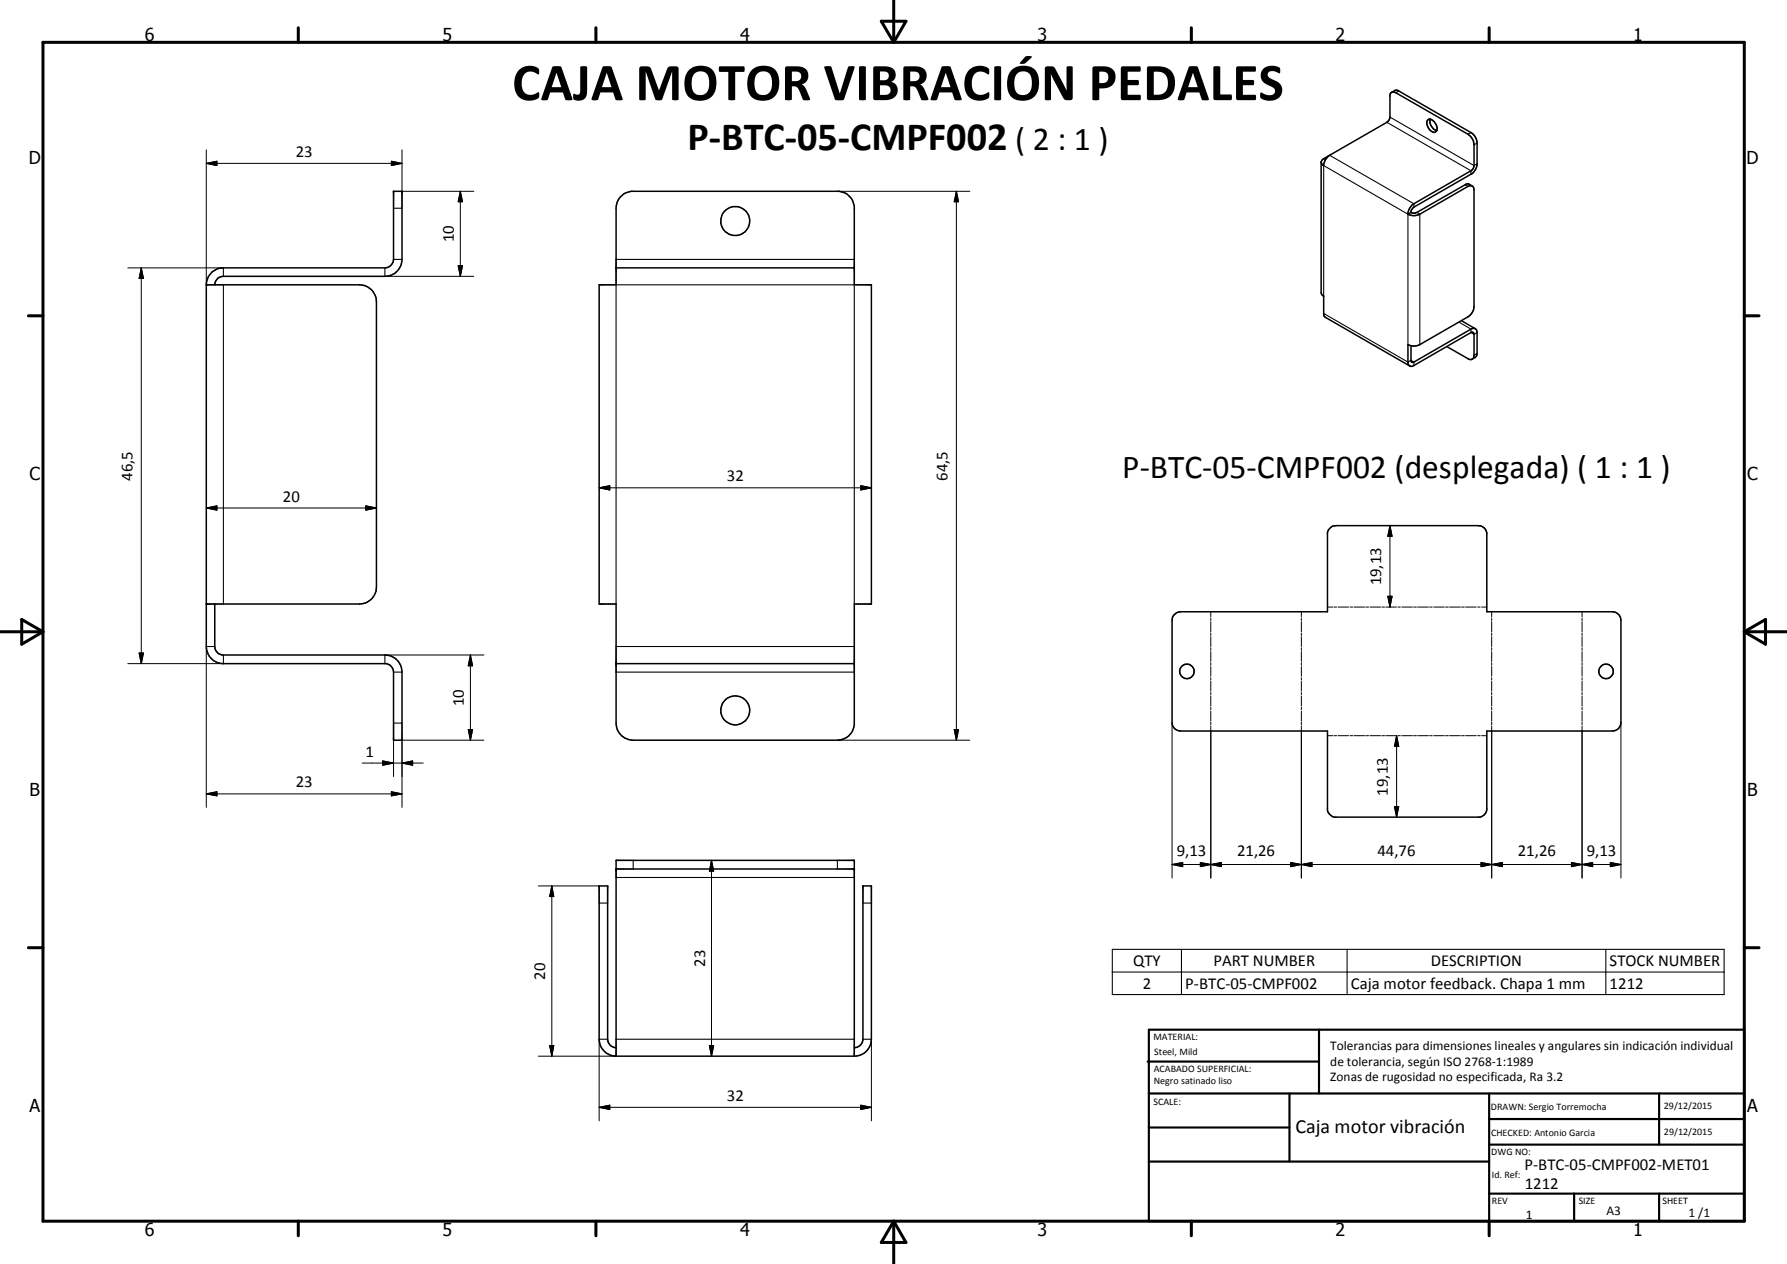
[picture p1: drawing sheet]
<svg xmlns="http://www.w3.org/2000/svg" width="420mm" height="297mm" viewBox="0 0 420 297" stroke-linecap="round" stroke-linejoin="round" font-family="sans-serif">
<g fill="none" stroke="#000" stroke-width=".35">
<path d="M310.6 38.2l.6 .7 .4-1.2 .8-1.1 14-8.1 .4-1v-5.1a.82 .82 0 0 1 .5-.8 .82 .82 0 0 1 .9 .2l16.9 9.7a3.2 3.2 0 0 1 1.5 2.5v4.9l-.2 .6-.4 .5-13.6 7.9a3.1 3.1 0 0 0-1.4 2.4M312.5 36.6l-1.5 .9-.4 .5v30.7l.1 .4 .5 .5 .2 4.7 20 11.7M327.2 21.7l.9-.5 .6 .1 17.7 10.2 .7 1.2 .2 .9v4.9a3 3 0 0 1-1.4 2.4l-13.5 7.8-.5 .6-.1 .6M335.7 28.2l.3-.2a2.08 2.08 0 0 1 1.6 2.9 1.24 1.24 0 0 1-1.7-.8 1.67 1.67 0 0 1-.2-1.9zM336.2 28a2.36 2.36 0 0 0 1.6 2.6M145.9 46.3l1.1-.9 1.4-.4h48.9a4.1 4.1 0 0 1 3.6 3.4v18.5h4v75h-4v28.5a4 4 0 0 1-4 3.5h-48a4 4 0 0 1-4-4v-28h-4v-75h4v-18l.2-1.4zM331 50.3a3 3 0 0 0 2.8 0l11.3-6.5a.88 .88 0 0 1 1-.1 .88 .88 0 0 1 .5 .9v27.4a3 3 0 0 1-1.5 2.5l-11.3 6.5a3 3 0 0 1-2.8 0v4.3a.86 .86 0 0 0 1.4 .6l13.7-7.8h.3l.2 .5-.1 5.4a.85 .85 0 0 1-1.4 .3l-4.9-2.9M331.8 49.9l-.8 .4M346.1 43.7l-.8-.5-.6 .1-11.5 6.6-.4 .2-1-.2M48.5 66.9h36a4 4 0 0 1 4 4.1v66.9a4 4 0 0 1-4 4h-36M48.5 66.9a4 4 0 0 1 4-4h38a2.07 2.07 0 0 0 2-1.9v-16h2v16a4 4 0 0 1-4 3.9h-38a2 2 0 0 0-2 2M48.5 66.9v85a4 4 0 0 0 4 4.1h38.4a2.09 2.09 0 0 1 1.6 1.9v16h2v-16a4 4 0 0 0-4-4h-38.4l-.3-.1a2 2 0 0 1-1.3-1.9v-10"/>
<path d="M144.9 62.9h56M343.6 75.4l3.3 1.9M331.8 81.3v3.5l.3 .4 13.8-7.9a.88 .88 0 0 1 .9-.1 .88 .88 0 0 1 .5 .9l-.1 5.2-.3 .7-.8 .4M144.9 156h56M276 144.5a2.04 2.04 0 0 1 1.6-.7h34.5v-18.6a2.07 2.07 0 0 1 2-1.7h33.5a2.04 2.04 0 0 1 2 1.7v18.6h29.5a2.03 2.03 0 0 1 2 2v24a2 2 0 0 1-2 2h-29.5v18.6a2.05 2.05 0 0 1-1.7 1.6l-34.5-.1-1-.8-.3-.7v-18.6h-34.5a2 2 0 0 1-2-2v-24l.1-.7zM144.9 204.2h56M144.9 246.2a2 2 0 0 1-2-2v-36h-2v36a4 4 0 0 0 4 4M144.9 248.2v-46h56v46M144.9 248.2h56M200.9 246.2a2.07 2.07 0 0 0 2-2v-36h2v36a4 4 0 0 1-4 4"/>
<circle cx="172.9" cy="51.9" r="3.4"/>
<circle cx="279.1" cy="157.8" r="1.7"/>
<circle cx="377.6" cy="157.8" r="1.69"/>
<circle cx="172.9" cy="166.9" r="3.4"/>
</g>
<g fill="none" stroke="#000" stroke-width=".25">
<path d="M311.2 37.3l.4 .2M312.6 36.5l19.8 11.4v.8M326.1 28.7l19.8 11.4v.8M326.8 27.5l19.8 11.4 .7-.4M328.9 21.4l-.7 .4M345.9 31.2l-.8 .3M347.3 33.6l-.7 .4M92.5 48.9h2M333.2 49.9l.6 .4v30.7M344.5 43.4l.6 .4M52.5 62.9v2M52.5 66.9v75"/>
<path d="M90.5 62.9v2M92.5 61h2M144.9 61h56M311.2 69.6v-30.7l19.8 11.4v30.7M311.2 73.7l19.8 11.4 .8-.4 .6 .4v.8M343 75.7l2.9 1.6v.8l.7 .5 .7-.5M347.3 83.1l-.7 .4M48.5 151.9h2M52.5 153.9v2.1M90.5 153.9v2.1M92.5 157.9h2M144.9 141.9v-75h56v75"/>
<path d="M144.9 157.9h56M144.9 151.9h56M92.5 169.9h2M140.9 212.2h2M144.9 206.2h56M148.9 202.2v2M196.9 202.2v2M202.9 212.2h2M261.5 223.1h143.9v10.6h-143.9zM261.5 228.4h143.9M277.8 223.1v10.6M316.7 223.1v10.6"/>
<path d="M377.6 223.1v10.6M140.9 244.2h2M144.9 244.2h56M202.9 244.2h2"/>
</g>
<g fill="#000">
<circle cx="92.5" cy="45" r=".18"/>
<circle cx="94.5" cy="45" r=".18"/>
<circle cx="144.9" cy="156" r=".18"/>
<circle cx="200.9" cy="156" r=".18"/>
<circle cx="144.9" cy="204.2" r=".18"/>
<circle cx="200.9" cy="204.2" r=".18"/>
<circle cx="200.9" cy="202.2" r=".18"/>
</g>
<g fill="none" stroke="#000" stroke-width=".24">
<path d="M48.5 38.4l2.5-.5v1zM48.5 35.2v31.7M48.5 38.4h46M92 37.9l2.5 .5-2.5 .5zM94.5 35.2v9.8h16.9M108.2 45l.5 2.4h-1zM108.2 45v19.9M196.9 45h31.1M224.9 45l.5 2.4h-1zM224.9 45v128.9M30 62.9h22.5M33.2 62.9l.5 2.5h-1z"/>
<path d="M33.2 62.9v93.1M90.5 64.9h20.9M107.7 62.4h1l-.5 2.5zM48.5 119.4l2.5-.5v1zM48.5 119.4h40M86 118.9l2.5 .5-2.5 .5zM140.9 114.6l2.5-.5v1zM140.9 114.6h64M202.4 114.1l2.5 .5-2.5 .5zM326.8 123.5l.5 2.5h-1zM326.8 123.5v19.2M30 156h22.5"/>
<path d="M32.7 153.5h1l-.5 2.5zM48.5 151.9v37.8M90.5 153.9h23.3M110.6 153.9l.5 2.6h-1zM110.6 153.9v20M284.7 143.8v1.1M284.7 145.2v.6M284.7 146.1v2.4M284.7 148.8v.6M284.7 149.6v2.3M284.7 152.2v.6M284.7 153.1v2.3"/>
<path d="M284.7 155.7v.6M284.7 156.6v2.3M284.7 159.3v.5M306 143.8v1.1M306 145.2v.6M306 146.1v2.4M306 148.8v.6M306 149.6v2.3M306 152.2v.6M306 153.1v2.3M306 155.7v.6M306 156.6v2.3"/>
<path d="M306 159.3v.5M312.1 142.7h1.2M313.6 142.7h.7M314.6 142.7h2.5M317.4 142.7h.6M318.3 142.7h2.5M321.1 142.7h.7M322.1 142.7h2.5M324.9 142.7h.6M325.8 142.7h2.5M326.3 140.1h1l-.5 2.6zM328.7 142.7h.6"/>
<path d="M329.6 142.7h2.5M332.4 142.7h.6M333.3 142.7h2.6M336.2 142.7h.6M337.1 142.7h2.5M339.9 142.7h.6M340.8 142.7h2.6M343.7 142.7h.6M344.6 142.7h2.5M347.4 142.7h.6M348.3 142.7h1.3M350.7 143.8v1.1"/>
<path d="M350.7 145.2v.6M350.7 146.1v2.4M350.7 148.8v.6M350.7 149.6v2.3M350.7 152.2v.6M350.7 153.1v2.3M350.7 155.7v.6M350.7 156.6v2.3M350.7 159.3v.5M372 143.8v1.1M372 145.2v.6M372 146.1v2.4"/>
<path d="M372 148.8v.6M372 149.6v2.3M372 152.2v.6M372 153.1v2.3M372 155.7v.6M372 156.6v2.3M372 159.3v.5M85.2 179.3h14.3M90 178.8l2.5 .5-2.5 .5zM92.5 173.9v8.6M94.5 179.3l2.5-.5v1zM110.1 171.4h1l-.5 2.5z"/>
<path d="M113.8 173.9h-19.3v15.8M196.9 173.9h31.1M224.4 171.4h1l-.5 2.5zM275.6 169.8v36.5M284.7 160.1v2.3M284.7 162.7v.6M284.7 163.6v2.3M284.7 166.2v.6M284.7 167.1v2.4M284.7 169.7v.6M284.7 170.6v35.7M306 160.1v2.3"/>
<path d="M306 162.7v.6M306 163.6v2.3M306 166.2v.6M306 167.1v2.4M306 169.7v.6M306 170.6v35.7M312.1 172.9h1.2M313.6 172.9h.7M314.6 172.9h2.5M317.4 172.9h.6M318.3 172.9h2.5M321.1 172.9h.7"/>
<path d="M322.1 172.9h2.5M324.9 172.9h.6M325.8 172.9h2.5M328.4 172.9l.5 2.5h-1zM328.4 172.9v19.1M328.7 172.9h.6M329.6 172.9h2.5M332.4 172.9h.6M333.3 172.9h2.6M336.2 172.9h.6M337.1 172.9h2.5M339.9 172.9h.6"/>
<path d="M340.8 172.9h2.6M343.7 172.9h.6M344.6 172.9h2.5M347.4 172.9h.6M348.3 172.9h1.3M350.7 160.1v2.3M350.7 162.7v.6M350.7 163.6v2.3M350.7 166.2v.6M350.7 167.1v2.4M350.7 169.7v.6M350.7 170.6v35.7"/>
<path d="M372 160.1v2.3M372 162.7v.6M372 163.6v2.3M372 166.2v.6M372 167.1v2.4M372 169.7v.6M372 170.6v35.7M381.1 169.8v36.5M48.5 186.6l2.5-.5v.9zM48.5 186.6h46M92 186.1l2.5 .5-2.5 .4zM327.9 189.5h1l-.5 2.5z"/>
<path d="M126.6 208.2h14.3M129.7 208.2l.5 2.5h-1zM129.7 208.2v40M167.3 202.2l.5 2.5h-1zM167.3 202.2v46M275.6 203.2l2.5-.5v1zM275.6 203.2h105.5M282.2 202.7l2.5 .5-2.5 .5zM284.7 203.2l2.5-.5v1zM303.5 202.7l2.5 .5-2.5 .5zM306 203.2l2.5-.5v1zM348.2 202.7l2.5 .5-2.5 .5z"/>
<path d="M350.7 203.2l2.5-.5v1zM369.5 202.7l2.5 .5-2.5 .5zM372 203.2l2.5-.5v1zM378.6 202.7l2.5 .5-2.5 .5zM126.6 248.2h18.3M129.2 245.7h1l-.5 2.5zM140.9 244.2v19.2M166.8 245.7h1l-.5 2.5zM202.4 259.7l2.5 .5-2.5 .5zM204.9 244.2v19.2M140.9 260.2l2.5-.5v1zM140.9 260.2h64"/>
</g>
<g fill="none" stroke="#000" stroke-width=".71">
<path d="M10.1 9.9h400v277.1h-400zM70.1 6.5v3.4M140.1 6.5v3.4M207.2 5h5.8l-2.9 4.9zM210.1 0v9.9M280.1 6.5v3.4M350.1 6.5v3.4M6.7 74.2h3.4M410.1 74.2h3.5M.1 148.5h10M5.1 145.6l5 2.9-5 2.9zM410.1 148.5h10"/>
<path d="M410.1 148.5l5-2.9v5.8zM6.7 222.7h3.4M410.1 222.7h3.5M70.1 287v3.4M140.1 287v3.4M210.1 287v10M210.1 287l2.9 5h-5.8zM280.1 287v3.4M350.1 287v3.4"/>
</g>
<g fill="none" stroke="#000" stroke-width=".51">
<path d="M269.8 249.5h40.3M270.1 242h140v45h-140zM270.1 257h140M303.2 257v16M310.1 242v15M350.1 257v30M390.1 257v12M270.1 265h33.1M270.1 273h80M350.1 269h60M350.1 263h60M350.1 280.5h60"/>
<path d="M370.1 280.5v6.5M390.1 280.5v6.5"/>
</g>
<g fill="#000">
<path d="M48.5 38.4l2.5-.5v1zM92 37.9l2.5 .5-2.5 .5zM108.2 45l.5 2.4h-1zM224.9 45l.5 2.4h-1zM33.2 62.9l.5 2.5h-1zM107.7 62.4h1l-.5 2.5zM48.5 119.4l2.5-.5v1zM86 118.9l2.5 .5-2.5 .5zM140.9 114.6l2.5-.5v1zM202.4 114.1l2.5 .5-2.5 .5zM326.8 123.5l.5 2.5h-1zM32.7 153.5h1l-.5 2.5z"/>
<path d="M110.6 153.9l.5 2.6h-1zM326.3 140.1h1l-.5 2.6zM90 178.8l2.5 .5-2.5 .5zM94.5 179.3l2.5-.5v1zM110.1 171.4h1l-.5 2.5zM224.4 171.4h1l-.5 2.5zM328.4 172.9l.5 2.5h-1zM48.5 186.6l2.5-.5v.9zM92 186.1l2.5 .5-2.5 .4zM327.9 189.5h1l-.5 2.5zM129.7 208.2l.5 2.5h-1zM167.3 202.2l.5 2.5h-1z"/>
<path d="M275.6 203.2l2.5-.5v1zM282.2 202.7l2.5 .5-2.5 .5zM284.7 203.2l2.5-.5v1zM303.5 202.7l2.5 .5-2.5 .5zM306 203.2l2.5-.5v1zM348.2 202.7l2.5 .5-2.5 .5zM350.7 203.2l2.5-.5v1zM369.5 202.7l2.5 .5-2.5 .5zM372 203.2l2.5-.5v1zM378.6 202.7l2.5 .5-2.5 .5zM129.2 245.7h1l-.5 2.5zM140.9 260.2l2.5-.5v1z"/>
<path d="M166.8 245.7h1l-.5 2.5zM202.4 259.7l2.5 .5-2.5 .5z"/>
</g>
<text font-size="12.6" x="120.4" y="23.5">CAJA MOTOR VIBRACIÓN PEDALES</text>
<text font-size="9.4" x="161.6" y="35.3">P-BTC-05-CMPF002</text>
<g font-size="7.9">
<text x="238.7" y="35.3">( 2 : 1 )</text>
<text x="263.9" y="112.4">P-BTC-05-CMPF002 (desplegada) ( 1 : 1 )</text>
</g>
<text font-size="4.7" x="304.6" y="266.2">Caja motor vibración</text>
<g font-size="4.2">
<text x="34" y="9.6">6</text>
<text x="104" y="9.6">5</text>
<text x="174" y="9.6">4</text>
<text x="244" y="9.6">3</text>
<text x="314" y="9.6">2</text>
<text x="384" y="9.6">1</text>
<text x="6.8" y="38.7">D</text>
<text x="410.6" y="38.7">D</text>
<text x="7" y="112.9">C</text>
<text x="410.8" y="112.9">C</text>
<text x="7" y="187.1">B</text>
<text x="410.8" y="187.1">B</text>
<text x="7" y="261.4">A</text>
<text x="410.8" y="261.4">A</text>
<text x="34" y="290.4">6</text>
<text x="104" y="290.4">5</text>
<text x="174" y="290.4">4</text>
<text x="244" y="290.4">3</text>
<text x="314" y="290.4">2</text>
<text x="384" y="290.4">1</text>
</g>
<g font-size="3.9">
<text x="69.5" y="36.9">23</text>
<text x="106.7" y="57" transform="rotate(-90 106.7 57)">10</text>
<text x="31.2" y="112.9" transform="rotate(-90 31.2 112.9)">46,5</text>
<text x="170.9" y="113.1">32</text>
<text x="222.8" y="112.9" transform="rotate(-90 222.8 112.9)">64,5</text>
<text x="66.5" y="117.9">20</text>
<text x="324.7" y="137.6" transform="rotate(-90 324.7 137.6)">19,13</text>
<text x="109.1" y="165.9" transform="rotate(-90 109.1 165.9)">10</text>
<text x="85.9" y="177.8">1</text>
<text x="69.5" y="185">23</text>
<text x="326.3" y="187" transform="rotate(-90 326.3 187)">19,13</text>
<text x="276.7" y="201.1">9,13</text>
<text x="290.9" y="201.1">21,26</text>
<text x="323.8" y="201.1">44,76</text>
<text x="356.9" y="201.1">21,26</text>
<text x="373.1" y="201.1">9,13</text>
<text x="165.8" y="227.2" transform="rotate(-90 165.8 227.2)">23</text>
<text x="266.4" y="227">QTY</text>
<text x="285.3" y="227">PART NUMBER</text>
<text x="336.4" y="227">DESCRIPTION</text>
<text x="378.4" y="227">STOCK NUMBER</text>
<text x="128.2" y="230.2" transform="rotate(-90 128.2 230.2)">20</text>
<text x="268.7" y="232.3">2</text>
<text x="278.7" y="232.3">P-BTC-05-CMPF002</text>
<text x="317.6" y="232.5">Caja motor feedback. Chapa 1 mm</text>
<text x="378.4" y="232.3">1212</text>
<text x="170.9" y="258.7">32</text>
<text x="358.5" y="275">P-BTC-05-CMPF002-MET01</text>
<text x="358.5" y="279.4">1212</text>
</g>
<g font-size="3.1">
<text x="312.7" y="246.8">Tolerancias para dimensiones lineales y angulares sin indicación individual</text>
<text x="312.7" y="250.4">de tolerancia, según ISO 2768-1:1989</text>
<text x="312.7" y="254">Zonas de rugosidad no especificada, Ra 3.2</text>
<text x="358.7" y="286.5">1</text>
<text x="377.7" y="285.6">A3</text>
<text x="397" y="285.9">1 /1</text>
</g>
<g font-size="2.4">
<text x="271.2" y="244.4">MATERIAL:</text>
<text x="271.3" y="252">ACABADO SUPERFICIAL:</text>
<text x="271.4" y="247.9">Steel, Mild</text>
<text x="271.3" y="254.6">Negro satinado liso</text>
<text x="271.2" y="259.7">SCALE:</text>
<text x="350.6" y="260.8">DRAWN: Sergio Torremocha</text>
<text x="391.2" y="260.6">29/12/2015</text>
<text x="350.6" y="267">CHECKED: Antonio Garcia</text>
<text x="391.2" y="266.7">29/12/2015</text>
<text x="350.6" y="271.4">DWG NO:</text>
<text x="350.8" y="276.9">Id. Ref:</text>
<text x="350.8" y="282.8">REV</text>
<text x="371.2" y="282.9">SIZE</text>
<text x="390.9" y="282.9">SHEET</text>
</g>
</svg>
